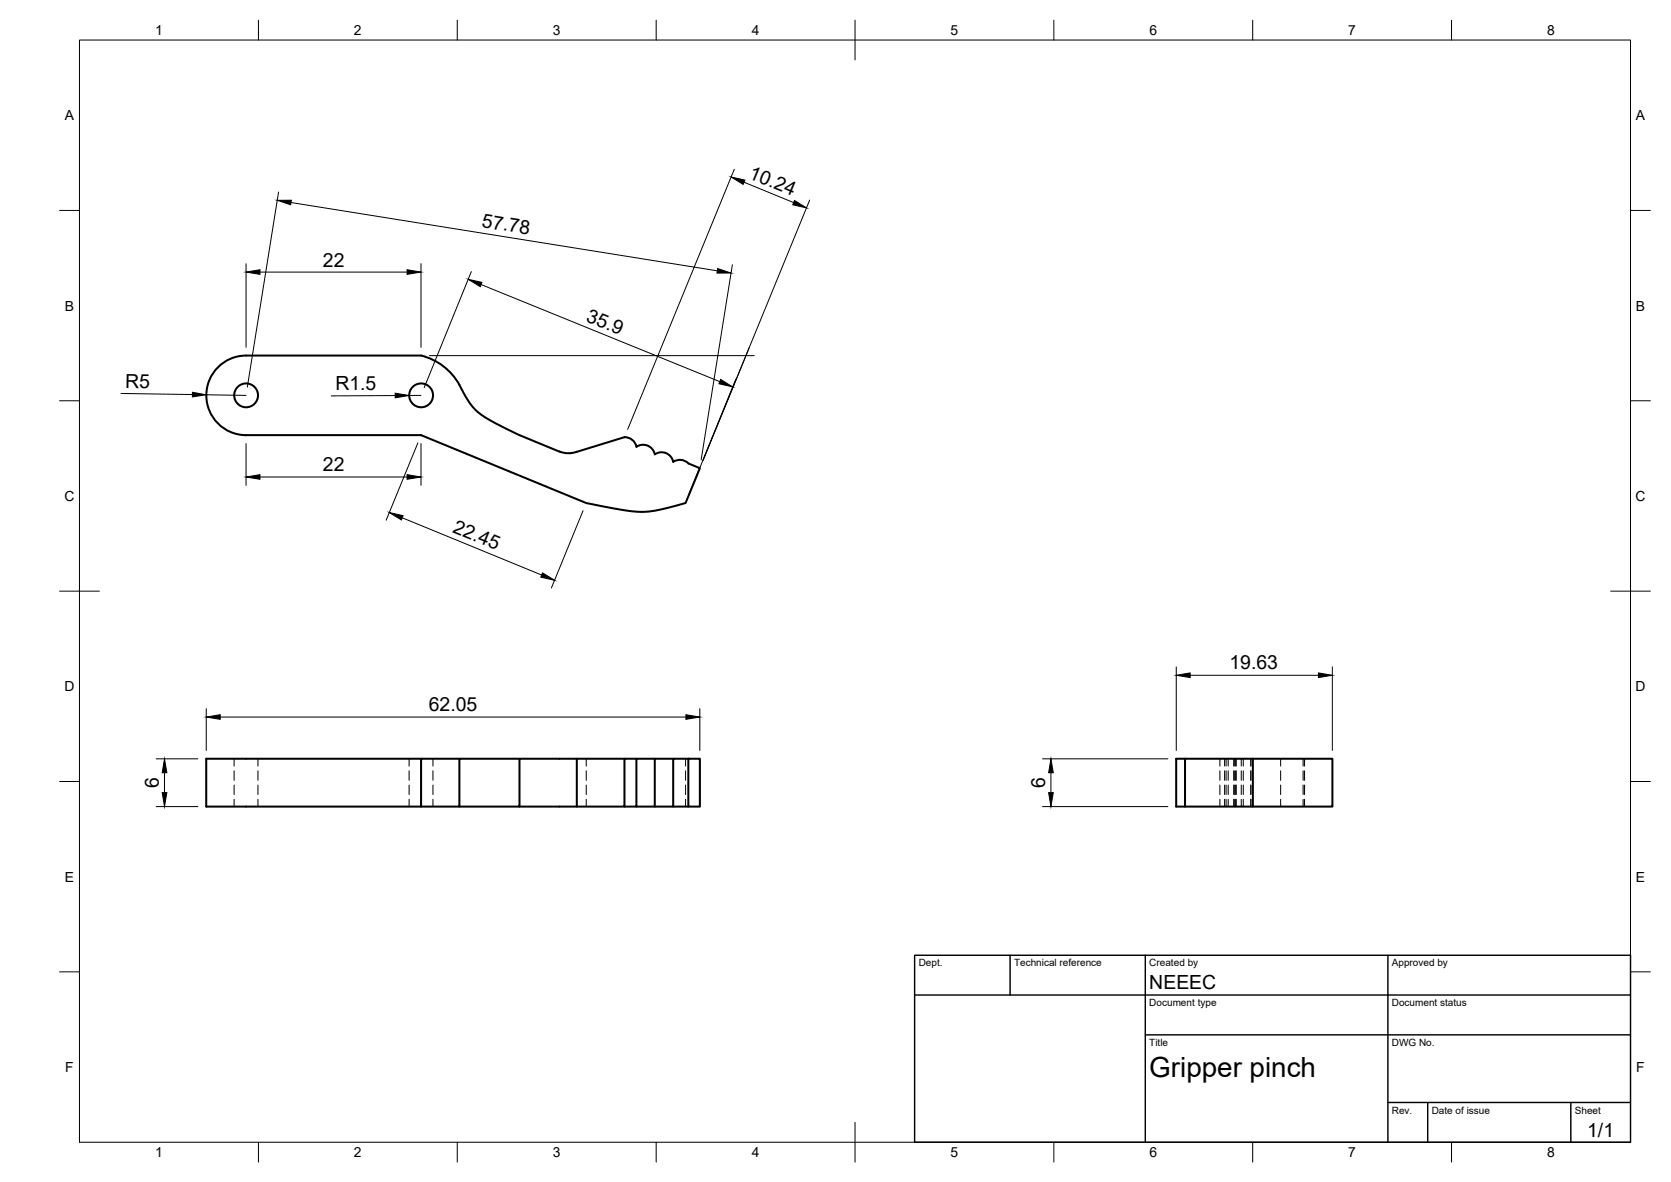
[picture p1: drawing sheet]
<svg xmlns="http://www.w3.org/2000/svg" width="420mm" height="297mm" viewBox="0 0 420 297" stroke-linecap="round" stroke-linejoin="round" font-family="sans-serif">
<!-- layer: Hidden -->
<g fill="none" stroke="#000" stroke-width=".25">
<path d="M58.9 190.7v1.8M58.9 193.7v2.4M58.9 197.3v2.4M64.9 190.7v1.8M64.9 193.7v2.4M64.9 197.3v2.4M102.9 190.7v1.8M102.9 193.7v2.4M102.9 197.3v2.4M108.9 190.7v1.8M108.9 193.7v2.4M108.9 197.3v2.4"/>
<path d="M147.4 190.7v1.8M147.4 193.7v2.4M147.4 197.3v2.4M172.4 190.7v1.8M172.4 193.7v2.4M172.4 197.3v2.4M306.7 190.7v1.8M306.7 193.7v2.4M306.7 197.3v2.4M307.9 190.7v1.8M307.9 193.7v2.4M307.9 197.3v2.4"/>
<path d="M308.3 190.7v1.8M308.3 193.7v2.4M308.3 197.3v2.4M308.8 190.7v1.8M308.8 193.7v2.4M308.8 197.3v2.4M310.2 190.7v1.8M310.2 193.7v2.4M310.2 197.3v2.4M310.5 190.7v1.8M310.5 193.7v2.4M310.5 197.3v2.4"/>
<path d="M310.7 190.7v1.8M310.7 193.7v2.4M310.7 197.3v2.4M310.8 190.7v1.8M310.8 193.7v2.4M310.8 197.3v2.4M312.1 190.7v1.8M312.1 193.7v2.4M312.1 197.3v2.4M312.6 190.7v1.8M312.6 193.7v2.4M312.6 197.3v2.4"/>
<path d="M314.5 190.7v1.8M314.5 193.7v2.4M314.5 197.3v2.4M322 190.7v1.8M322 193.7v2.4M322 197.3v2.4M327.7 190.7v1.8M327.7 193.7v2.4M327.7 197.3v2.4M328 190.7v1.8M328 193.7v2.4M328 197.3v2.4"/>
<path d="M58.9 200.9v1.8M64.9 200.9v1.8M102.9 200.9v1.8M108.9 200.9v1.8M147.4 200.9v1.8M172.4 200.9v1.8M306.7 200.9v1.8M307.9 200.9v1.8M308.3 200.9v1.8M308.8 200.9v1.8M310.2 200.9v1.8M310.5 200.9v1.8"/>
<path d="M310.7 200.9v1.8M310.8 200.9v1.8M312.1 200.9v1.8M312.6 200.9v1.8M314.5 200.9v1.8M322 200.9v1.8M327.7 200.9v1.8M328 200.9v1.8"/>
</g>
<!-- layer: Visible -->
<g fill="none" stroke="#000" stroke-width=".51">
<path d="M140.6 113.5l-10.6-4.4-5.3-2.7-2.9-1.6-1.7-1.3-1.2-1.2-1.3-1.8-1.5-2.6a15.4 15.4 0 0 0-10.2-8.5h-44a10 10 0 0 0-10 9.9 10 10 0 0 0 10 10.1h44l41.5 17 8.6 1.7 4.4 .5h1.9l2.7-.3 7.4-1.9 3.6-8.7-2.9-1.2M140.7 113.5l1.2 .3 1.3 .1 1.9-.4M145 113.5l12-3.6a2.98 2.98 0 0 1 3 2.4 3 3 0 0 1 4.7 1.9 3 3 0 0 1 4.6 1.9M169.3 116.1a2.99 2.99 0 0 1 3.8 .4M105.9 190.7h-54v12h54v-12h9.6M130.6 190.7h-15.1v12h-9.6M145 190.7h-14.4v12h-15.1M157 190.7h-12v12h-14.4M160 190.7h-3v12h-12M164.6 190.7h-4.6v12h-3M169.3 190.7h-4.7v12h-4.6M173.1 190.7h2.9v12h-2.9z"/>
<path d="M173.1 190.7h-3.8v12h-4.7M298 190.7h-2.3v12h2.3v-12h17M315 190.7h20v12h-20zM169.3 202.7h3.8M298 202.7h17"/>
<circle cx="61.9" cy="99.4" r="3"/>
<circle cx="105.9" cy="99.4" r="3"/>
</g>
<!-- layer: BORDER -->
<g fill="none" stroke="#000" stroke-width=".25">
<path d="M20 10.1h390v276.9h-390zM65 5.1v5M115 5.1v5M165 5.1v5M215 5.1v10M265 5.1v5M315 5.1v5M365 5.1v5M15 52.9h5M410 52.9h5M15 100.7h5M410 100.7h5"/>
<path d="M15 148.6h10M405 148.6h10M15 196.4h5M410 196.4h5M15 244.2h5M410 244.2h5M65 287v5M115 287v5M165 287v5M215 282.1v9.9M265 287v5M315 287v5"/>
<path d="M365 287v5"/>
</g>
<!-- layer: TITLEBLOCK -->
<path d="M230 240.1h180v46.9h-180zM230 250h180M254 240.1v9.9M288 240.1v46.9M349 240.1v46.9M288 260.1h122M349 277.1h61M359 277.1v9.9M395 277.1v9.9" fill="none" stroke="#000" stroke-width=".36"/>
<!-- layer: FD_Dimensions -->
<g fill="none" stroke="#000" stroke-width=".25">
<path d="M70 48.3l-7.8 49M73.2 50.9l107.2 17.2M184.6 42.5l-26.8 65.4M187.1 45.8l12.5 5.1M203.6 50.3l-26.8 65.4M61.9 66.3v21M65.4 68.4h37M105.9 66.3v21M118.5 68.2l-11.8 29.2M121 71.5l60 24.4M184.1 66.5l-7.8 49.1M30.4 98.9l18 .3"/>
<path d="M51.9 99.2l10 .2M99.4 99.4l-16.1 .1M105.9 99.4h-3M185 95.3l-11.8 29.2M61.9 111.5v10.5M65.4 119.9h37M105.1 111.3l-8 19.4M105.9 111.5v10.5M101.1 130.1l35.1 14.4M146.6 128.3l-8 19.5M51.9 178.1v10.5M176 178.1v10.5"/>
<path d="M295.8 167.6v21M299.3 169.7h32.2M335 167.6v21M39.3 190.7h10.5M41.4 194.2v5M55.4 180.2h117.1M262.1 190.7h31.5M264.2 194.2v5M39.3 202.7h10.5M262.1 202.7h31.5"/>
</g>
<g fill="#000" stroke="#000" stroke-width=".25">
<path d="M69.7 50.3h3.6l-.2 1.2zM183.8 44.5l3.5 .8-.4 1zM199.8 50.4l3 1.8-3.5-.7zM61.9 68.4l3.5-.6v1.1zM102.4 67.8l3.5 .6-3.5 .5zM117.7 70.2l3.5 .8-.4 1zM180.4 67.5l3.4 1.1h-3.5zM48.4 98.6l3.5 .6-3.5 .5zM99.4 98.8l3.5 .6-3.5 .6zM181.2 95.4l3 1.8-3.4-.8zM61.9 119.9l3.5-.6v1.1zM102.4 119.3l3.5 .6-3.5 .5z"/>
<path d="M97.9 128.8l3.4 .8-.4 1.1zM136.4 144l3 1.8-3.4-.8zM51.9 180.2l3.5-.6v1.2zM172.5 179.6l3.5 .6-3.5 .6zM295.8 169.7l3.5-.6v1.2zM331.5 169.1l3.5 .6-3.5 .6zM40.8 199.2h1.2l-.6 3.5zM41.4 190.7l.6 3.5h-1.2zM263.7 199.2h1.1l-.6 3.5zM264.2 190.7l.6 3.5h-1.1z"/>
</g>
<!-- layer: Edge Extensions -->
<path d="M108 89.4h81.7M188.4 87.4l-11.6 28.3" fill="none" stroke="#000" stroke-width=".25"/>
<text font-size="7" x="289" y="270.6">Gripper pinch</text>
<g font-size="4.9">
<text x="188.1" y="44.6" transform="rotate(22 188.1 44.6)">10.24</text>
<text x="121" y="57.1" transform="rotate(9 121 57.1)">57.78</text>
<text x="81.2" y="67">22</text>
<text x="147.1" y="80.6" transform="rotate(22 147.1 80.6)">35.9</text>
<text x="31.5" y="97.4" transform="rotate(1 31.5 97.4)">R5</text>
<text x="84.3" y="98">R1.5</text>
<text x="81.2" y="118.5">22</text>
<text x="113.6" y="133.7" transform="rotate(22 113.6 133.7)">22.45</text>
<text x="309.1" y="168.2">19.63</text>
<text x="107.8" y="178.7">62.05</text>
<text x="39.9" y="198" transform="rotate(-90 39.9 198)">6</text>
<text x="262.8" y="198" transform="rotate(-90 262.8 198)">6</text>
<text x="289" y="248.5">NEEEC</text>
<text x="399.1" y="285.7">1/1</text>
</g>
<g font-size="3.5">
<text x="39" y="8.8">1</text>
<text x="89" y="8.8">2</text>
<text x="139" y="8.8">3</text>
<text x="189" y="8.8">4</text>
<text x="239" y="8.8">5</text>
<text x="289" y="8.8">6</text>
<text x="339" y="8.8">7</text>
<text x="389" y="8.8">8</text>
<text x="16.3" y="30.2">A</text>
<text x="411.3" y="30.2">A</text>
<text x="16.3" y="78">B</text>
<text x="411.3" y="78">B</text>
<text x="16.2" y="125.9">C</text>
<text x="411.2" y="125.9">C</text>
<text x="16.2" y="173.7">D</text>
<text x="411.2" y="173.7">D</text>
<text x="16.3" y="221.6">E</text>
<text x="411.3" y="221.6">E</text>
<text x="16.4" y="269.4">F</text>
<text x="411.4" y="269.4">F</text>
<text x="39" y="290.8">1</text>
<text x="89" y="290.8">2</text>
<text x="139" y="290.8">3</text>
<text x="189" y="290.8">4</text>
<text x="239" y="290.8">5</text>
<text x="289" y="290.8">6</text>
<text x="339" y="290.8">7</text>
<text x="389" y="290.8">8</text>
</g>
<g font-size="2.5">
<text x="231" y="242.9">Dept.</text>
<text x="255" y="242.9">Technical reference</text>
<text x="289" y="242.9">Created by</text>
<text x="350" y="242.9">Approved by</text>
<text x="289" y="252.8">Document type</text>
<text x="350" y="252.8">Document status</text>
<text x="289" y="262.9">Title</text>
<text x="350" y="262.9">DWG No.</text>
<text x="350" y="279.9">Rev.</text>
<text x="360" y="279.9">Date of issue</text>
<text x="396" y="279.9">Sheet</text>
</g>
</svg>
